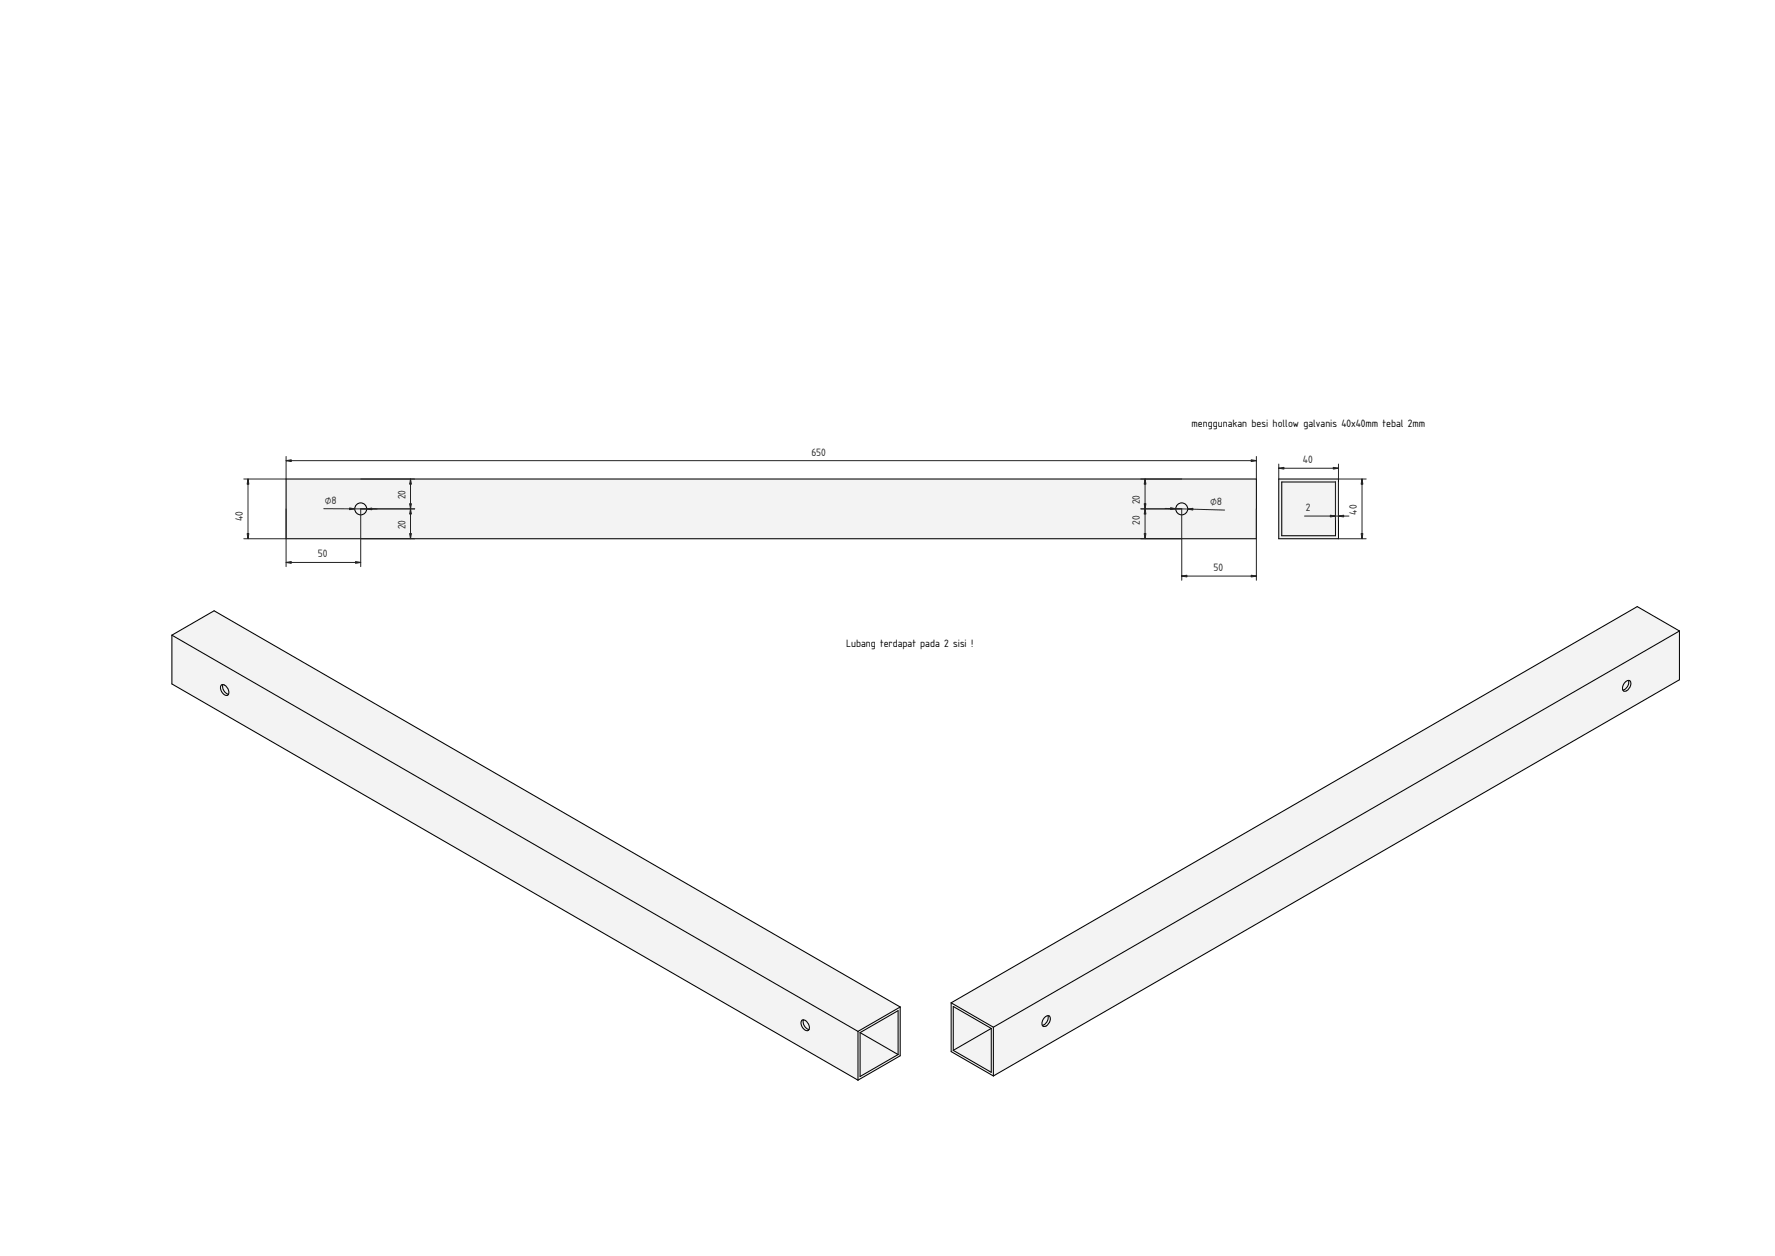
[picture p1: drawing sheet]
<svg xmlns="http://www.w3.org/2000/svg" width="1189mm" height="841mm" viewBox="0 0 1189 841" stroke-linecap="round" stroke-linejoin="round" font-family="sans-serif">
<g fill="#f1f3f5">
<path d="M192 321h649v40h-649z" fill-rule="evenodd"/>
<circle cx="792" cy="341" r="4"/>
<circle cx="242" cy="341" r="4"/>
</g>
<g fill="none" stroke="#000" stroke-width=".7">
<path d="M192 321h649v40h-649z"/>
<circle cx="242" cy="341" r="4"/>
<circle cx="792" cy="341" r="4"/>
</g>
<g fill="none" stroke="#212529" stroke-width=".67">
<path d="M192 308h649M192 306v15h-29M841 306v15M166 321v40M242 321h36M275 321v40M764 321h28M767 321v40M192 341v38M217 341h36M278 341h-36v38M764 341h28v48"/>
<path d="M781 340l39 2M841 341v48M163 361h29M192 377h50M242 361h36M764 361h28M792 386h49"/>
</g>
<g fill="#212529" stroke="#212529" stroke-width=".67">
<path d="M192 308h3v1z"/>
<path d="M838 308h3l-3 1z"/>
<path d="M166 357h1l-1 4z"/>
<path d="M166 321l1 3h-1z"/>
<path d="M234 340l4 1h-4z"/>
<path d="M246 341l3-1v1z"/>
<path d="M796 341l3-1v2z"/>
<path d="M784 340l4 1h-4z"/>
<path d="M238 376l4 1h-4z"/>
<path d="M192 377l3-1v1z"/>
<path d="M274 337h2l-1 4z"/>
<path d="M275 321l1 3h-2z"/>
<path d="M766 337h2l-1 4z"/>
<path d="M767 321l1 3h-2z"/>
<path d="M767 341l1 3h-2z"/>
<path d="M766 357h2l-1 4z"/>
<path d="M792 386l3-1v1z"/>
<path d="M838 385l3 1h-3z"/>
<path d="M275 341l1 3h-2z"/>
<path d="M274 357h2l-1 4z"/>
</g>
<g fill="#f1f3f5">
<path d="M576 691l26-14v29z"/>
<path d="M576 691l26 15-26 15z"/>
<path d="M115 425l28-16 460 265v33l-28 16-460-265z" fill-rule="evenodd"/>
<path d="M115 425l28-16 460 265-28 17z" fill-rule="evenodd"/>
<path d="M115 425l460 266v32l-460-265z" fill-rule="evenodd"/>
<path d="M575 691l28-17v33l-28 16z" fill-rule="evenodd"/>
<path d="M576 691l26-14v29l-26 15z" fill-rule="evenodd"/>
<path d="M537 683a5 5 0 0 1 4 7 5 5 0 0 1-4-7z" fill-rule="evenodd"/>
<path d="M148 459a5 5 0 0 1 4 7 5 5 0 0 1-4-7z" fill-rule="evenodd"/>
<path d="M149 458a5 5 0 0 1 4 7l-1-1-2-2-1-2z" fill-rule="evenodd"/>
<path d="M538 683a5 5 0 0 1 4 6h-2l-1-2-1-2z" fill-rule="evenodd"/>
<path d="M537 683h1v2l1 2 1 2h2a2.4 2.4 0 0 1-4-1 4 4 0 0 1-1-5z" fill-rule="evenodd"/>
<path d="M148 459l1-1v2l1 2 2 2 1 1a2.4 2.4 0 0 1-4-1 4 4 0 0 1-1-5z" fill-rule="evenodd"/>
</g>
<g fill="none" stroke="#000" stroke-width=".7">
<path d="M115 425v33l460 265M115 425l28-16 460 265M115 425l460 266M148 459a4 4 0 0 1 5 5 2 2 0 0 1-1 2 2 2 0 0 1-3-2 5 5 0 0 1-1-5zM149 458v3l1 1 2 2 1 1M603 674v33l-28 16M603 674l-28 17M537 683a4 4 0 0 1 5 5 2 2 0 0 1-1 2 2 2 0 0 1-3-1 5 5 0 0 1-1-6zM538 683v2l1 2 1 2h2M575 691v32M576 691v30l26-15M576 691l26-14v29"/>
<path d="M576 691l26 15"/>
</g>
<g fill="#f1f3f5">
<path d="M856 321h40v40h-40z" fill-rule="evenodd"/>
<path d="M858 323h36v36h-36z" fill-rule="evenodd"/>
</g>
<path d="M856 321h40v40h-40zM858 323h36v36h-36z" fill="none" stroke="#000" stroke-width=".7"/>
<path d="M856 314h40M856 311v10M896 311v10h19M894 323v25M896 323v25M912 321v40M874 346h29M896 361h19" fill="none" stroke="#212529" stroke-width=".67"/>
<g fill="#212529" stroke="#212529" stroke-width=".67">
<path d="M893 313l3 1h-3z"/>
<path d="M856 314l4-1v1z"/>
<path d="M912 357h1l-1 4z"/>
<path d="M912 321l1 3h-1z"/>
<path d="M891 345l3 1h-3z"/>
<path d="M896 346l4-1v1z"/>
</g>
<g fill="#f1f3f5">
<path d="M638 703l26-14v29z"/>
<path d="M638 674l26 15-26 14z"/>
<path d="M637 671l460-265 28 17v32l-460 265-28-16z" fill-rule="evenodd"/>
<path d="M637 671l460-265 28 17-460 265z" fill-rule="evenodd"/>
<path d="M665 688l460-265v32l-460 265z" fill-rule="evenodd"/>
<path d="M637 671l28 17v32l-28-16z" fill-rule="evenodd"/>
<path d="M638 674l26 15v29l-26-15z" fill-rule="evenodd"/>
<path d="M1089 457a2.1 2.1 0 0 1 3-1 2.1 2.1 0 0 1 0 3l-1 2a2.3 2.3 0 0 1-3 2 2.3 2.3 0 0 1-1-4z" fill-rule="evenodd"/>
<path d="M700 681a2.1 2.1 0 0 1 3-1 2.1 2.1 0 0 1 0 3l-1 3a2.3 2.3 0 0 1-3 1 2.3 2.3 0 0 1-1-3z" fill-rule="evenodd"/>
<path d="M700 681l2-1a5 5 0 0 1-4 7v-3z" fill-rule="evenodd"/>
<path d="M1089 457l2-1a5 5 0 0 1-4 6v-3z" fill-rule="evenodd"/>
<path d="M1091 456a2.9 2.9 0 0 1 2 2 2.9 2.9 0 0 1-2 3 2.3 2.3 0 0 1-4 1 5 5 0 0 0 4-6z" fill-rule="evenodd"/>
<path d="M702 680a2.9 2.9 0 0 1 2 2 2.9 2.9 0 0 1-2 3v1a2.3 2.3 0 0 1-4 1 5 5 0 0 0 4-7z" fill-rule="evenodd"/>
</g>
<g fill="none" stroke="#000" stroke-width=".7">
<path d="M1125 423l-28-17-460 265M1125 423l-460 265M1125 423v32l-460 265M1088 457a2.2 2.2 0 0 1 4-1 2.2 2.2 0 0 1 0 3l-1 2a2.2 2.2 0 0 1-3 2 2.2 2.2 0 0 1-1-3zM1091 456a5 5 0 0 1-4 6M637 671l28 17M637 671v33l28 16M664 689v29l-26-15M664 689l-26-15v29M664 689l-26 14M665 688v32M700 681a2.2 2.2 0 0 1 3-1 2.2 2.2 0 0 1 0 3l-1 3a2.2 2.2 0 0 1-3 1 2.2 2.2 0 0 1-1-3z"/>
<path d="M702 680a5 5 0 0 1-4 7"/>
</g>
<g font-size="6.7">
<text x="798" y="286">menggunakan besi hollow galvanis 40x40mm tebal 2mm</text>
<text x="567" y="433">Lubang terdapat pada 2 sisi !</text>
</g>
<g font-size="6.7" fill="#212529">
<text x="543" y="305">650</text>
<text x="873" y="310">40</text>
<text x="272" y="334" transform="rotate(-90 272 334)">20</text>
<text x="218" y="337">⌀8</text>
<text x="764" y="338" transform="rotate(-90 764 338)">20</text>
<text x="811" y="338" transform="rotate(2 811 338)">⌀8</text>
<text x="875" y="342">2</text>
<text x="909" y="345" transform="rotate(-90 909 345)">40</text>
<text x="163" y="349" transform="rotate(-90 163 349)">40</text>
<text x="764" y="352" transform="rotate(-90 764 352)">20</text>
<text x="272" y="354" transform="rotate(-90 272 354)">20</text>
<text x="213" y="373">50</text>
<text x="813" y="382">50</text>
</g>
</svg>
